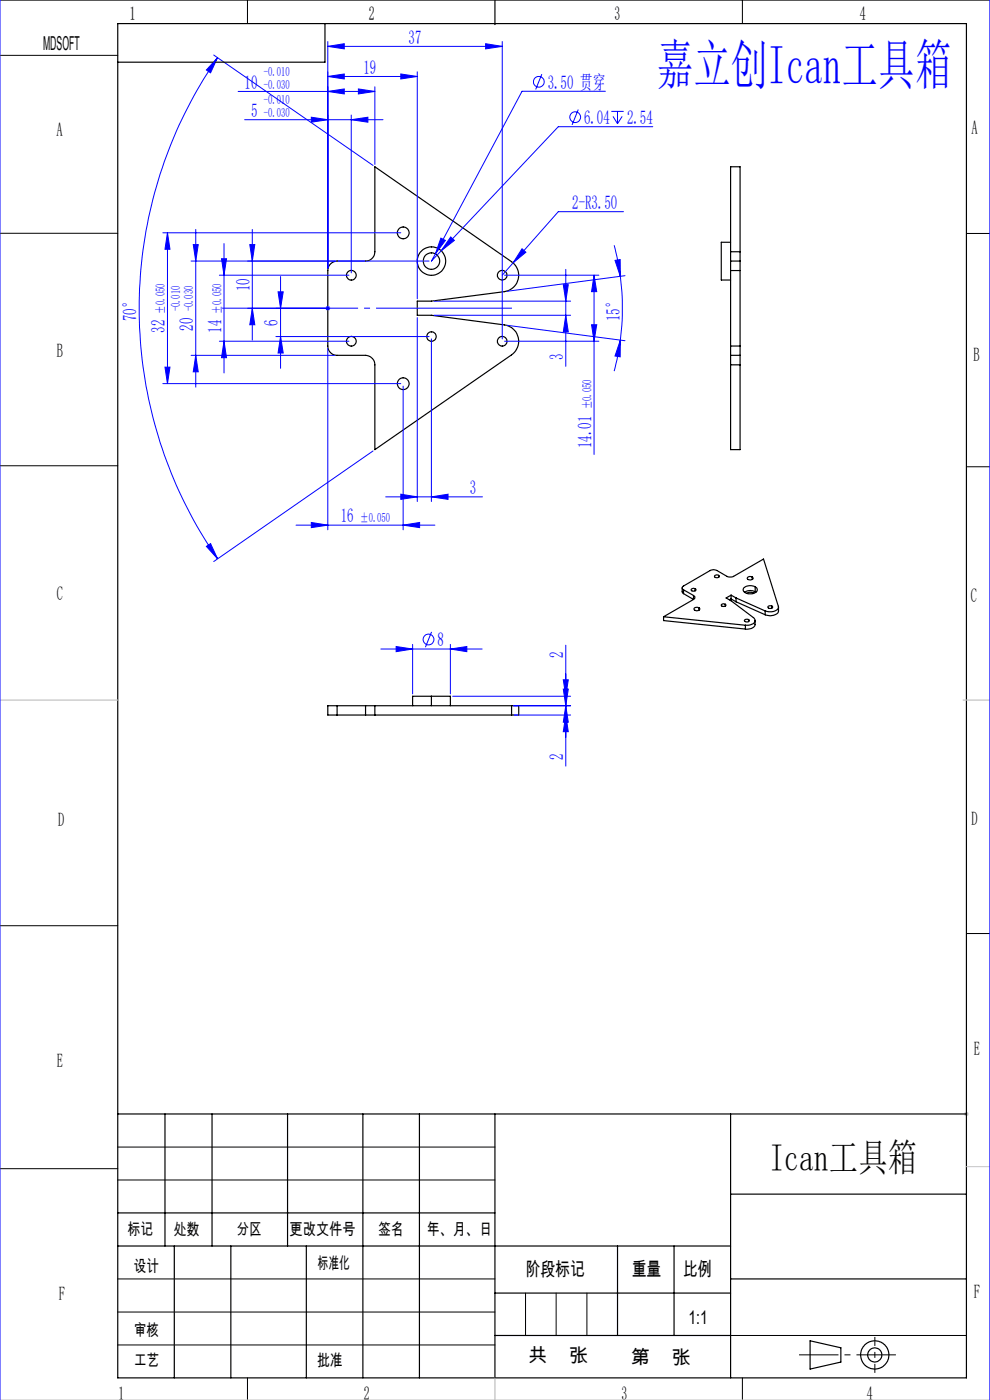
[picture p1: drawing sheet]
<svg xmlns="http://www.w3.org/2000/svg" width="210mm" height="297mm" viewBox="0 0 210 297" stroke-linecap="round" stroke-linejoin="round" font-family="sans-serif">
<g fill="none" stroke="#000" stroke-width=".25">
<path d="M25 5h180v287.3h-180zM68.9 5v8.2h-43.9M105 0v5.2M79.5 35.4l29 20.1a3.5 3.5 0 0 1 1.4 3.7 3.5 3.5 0 0 1-2.9 2.7l-15.5 2h-3v3h3l15.5 2a3.5 3.5 0 0 1 2.9 2.7 3.5 3.5 0 0 1-1.4 3.7l-29 20.1v-18a2.02 2.02 0 0 0-2-2h-6a1.97 1.97 0 0 1-2-2v-16a2.02 2.02 0 0 1 2-2h6a1.97 1.97 0 0 0 2-2zM155 55.4v2M155 53.4v2M155 51.4h-2v8h2M155 55.4h2M155 57.4h2M155 53.4v-18h2v18M155 57.4v16M155 53.4h2"/>
<path d="M157 55.4v2M157 53.4v2M157 57.4v16M155 73.4v2M155 75.4v2M155 75.4h2M155 73.4h2M155 77.4v18h2v-18M155 77.4h2M157 73.4v2M157 75.4v2M140.8 130.8l17.3 1.8"/>
<path d="M140.8 130.8v.9l17.3 1.8M144.7 124.7v.9l.3 .3M145 125.1a.43 .43 0 0 1-.3-.4 .43 .43 0 0 1 .3-.4l5.6-3.3 .7-.1 .6 .1 2.4 1.3h1.2l6.5-3.7 3.1 10a1.39 1.39 0 0 1-1.8 1.2l-1-.2M145 125.1l2.1 1.2M145 125.1v.8M145 125.9l2.1 1.3M146.7 125l.5-.2a.35 .35 0 0 1 .4 .4 .35 .35 0 0 1-.5 .2h-.2a.27 .27 0 0 1-.3-.1 .27 .27 0 0 1 .1-.3zM147.1 126.3a.46 .46 0 0 1 .3 .4 .46 .46 0 0 1-.3 .5M147.1 127.2l-6.3 3.6M147.1 126.3v.9M147.2 129l.6-.2a.41 .41 0 0 1 .5 .1 .41 .41 0 0 1 0 .5l-.6 .2a.4 .4 0 0 1-.5-.6zM147.5 124.9v.4"/>
<path d="M148.3 128.9v.6M151.6 122.1l.5-.1a.35 .35 0 0 1 .5 .3 .35 .35 0 0 1-.6 .3 .32 .32 0 0 1-.3-.1 .32 .32 0 0 1-.1-.4zM152.4 122.1v.4M153 128.3l.5-.2a.34 .34 0 0 1 .5 .4 .34 .34 0 0 1-.6 .2l-.3-.2zM153.8 128.2v.4M155.1 126.3l-1.1 .6 1.1 .6 4.7 3.5a.81 .81 0 0 1 .3 .9 .81 .81 0 0 1-.8 .6l-1.2 .1M155.1 126.3l1 .6M155.1 126.3v.8M155.1 127.1l1 .6M155.1 127.1l-.4 .1M156.1 126.9l6.2 2.7M156.1 126.9v.8"/>
<path d="M156.1 127.7l6.2 2.7M157.7 124.8a1.91 1.91 0 0 1 2.9 .2 1.38 1.38 0 0 1-1.9 1l-.1-.1a.83 .83 0 0 1-.9-1.1zM158 131.5l.5-.1a.34 .34 0 0 1 .4 .3 .34 .34 0 0 1-.5 .2h-.1a.27 .27 0 0 1-.3-.1 .27 .27 0 0 1 0-.3zM158.1 132.6v.9M158.6 122.5l.6-.2a.37 .37 0 0 1 .5 .3 .37 .37 0 0 1-.4 .4h-.1a.43 .43 0 0 1-.5 0 .43 .43 0 0 1-.1-.5zM158.8 131.4v.5M159.6 122.4v.5M159.7 125.8l-.8-.1-.5 .2M159.7 125.8l.2 .1M159.7 125.8v.1M160.2 131.7v.8a1.61 1.61 0 0 1-2.1 1M160.2 125.6h.1"/>
<path d="M160.2 125.6l-1.1-.3-1.2 .3M160.2 124.5v1.1M162.3 129.6v.8M162.9 128.6l.5-.1a.34 .34 0 0 1 .5 .4 .34 .34 0 0 1-.6 .2 .32 .32 0 0 1-.3-.1 .32 .32 0 0 1-.1-.4zM163.7 128.6v.4M165.1 128.8v.8a1.87 1.87 0 0 1-2.4 .9l-.4-.1M71.5 149.7h-2v2h2M71.5 151.7h6M71.5 149.7h6M71.5 149.7v2M77.5 151.7h2M77.5 149.7h2"/>
<path d="M77.5 149.7v2M79.5 149.7v2M79.5 151.7h29M79.5 149.7h29M91.5 147.7h4v2M91.5 147.7h-4v2M91.5 147.7v2M108.5 149.7h1.5v2h-1.5M108.5 149.7v2M25 236.3h180M35 236.3v28M45 236.3v28"/>
<path d="M61 236.3v28M77 236.3v56M89 236.3v56M105 236.3v56M155 236.3v56M25 257.3h80M155 253.3h50M25 264.3h130M37 264.3v28M49 264.3v28M65 264.3v28M105 274.3h50"/>
<path d="M131 264.3v19M143 264.3v19M155 271.3h50M105 283.3h50M171.8 284.4l6.6 1.5v3.1l-6.6 1.4z"/>
<circle cx="74.5" cy="58.4" r="1.03"/>
<circle cx="85.5" cy="49.4" r="1.24"/>
<circle cx="91.5" cy="55.4" r="3"/>
<circle cx="91.5" cy="55.4" r="1.75"/>
<circle cx="106.5" cy="58.4" r="1.03"/>
<circle cx="74.5" cy="72.4" r="1.03"/>
<circle cx="91.5" cy="71.4" r="1"/>
<circle cx="106.5" cy="72.4" r="1.03"/>
<circle cx="85.5" cy="81.4" r="1.24"/>
<circle cx="185.5" cy="287.4" r="3"/>
<circle cx="185.6" cy="287.4" r="1.5"/>
</g>
<g fill="none" stroke="#00f" stroke-width=".21">
<path d="M0 0v297M45.3 11.7l33.8 23.4M46.1 12.2l-1.4 3.2-.9-.6zM46.1 12.2a93.3 93.3 0 0 0 0 106.3M50.5 19.4h29M69.5 19.4l3.5-.5v1zM69.5 9.8l3.5-.5v1.1zM69.5 16.2l3.5-.5v1.1zM69.5 8.8v48.1M69.5 9.8h37M69.5 16.2h19M76 18.9l3.5 .5-3.5 .5z"/>
<path d="M79.5 18.4v16.5M85 15.7l3.5 .5-3.5 .6zM88.5 15.2v48.2M103 9.3l3.5 .5-3.5 .6zM106.5 8.8v63.1M114.9 15.7l-1.3 3.3M128.4 19.4h-17.7l-18.3 34.5M210 0v297M51.9 25.4h29.3M66 24.9l3.5 .5-3.5 .5zM74.5 25.4l3.5-.5v1zM74.5 24.4v33.5"/>
<path d="M122.7 23.2l-1.3 3.3M129.7 23.6h2.6M130 24.7l1 1.5M131 23.6v2.6M132 24.7l-1 1.5M138.5 26.9h-20.1l-24.8 26.3M34.5 49.4h50.5M35.5 49.4l.6 3.5h-1.1zM35.5 49.4v32M40.5 55.4h50.5M41 51.9h1.1l-.6 3.5zM41.5 48.7v33.4"/>
<path d="M46.5 58.4h27.5M47 54.9h1l-.5 3.5zM47.5 51.7v27.4M53 51.9h1l-.5 3.5zM53.5 48.7v23.4M59.5 58.7v19.4M93.5 50.5l1 .5-2.1 2.9zM93.6 53.2l-2.1 2.2 .9-1.5M95.6 50.3l.8 .7-2.8 2.2zM107 58.4h20M108.8 55.8l-2.3 2.6M110.7 52.8l.8 .7-2.7 2.3z"/>
<path d="M120 57.1v20.6M126 58.4l.6 3.5h-1.1zM126 58.4v38M130.3 52l.6 2.5 .7 4.1M130.5 55.2l1.1-.1v3.5zM131.6 58.6a54.1 54.1 0 0 1 0 13.6M132.3 44.9h-13.9l-9.6 10.9M132.6 58.5l-25.1 3.3M35 77.9h1.1l-.6 3.5zM40.5 75.4h30.5M41.5 75.4l.6 3.5h-1.1zM46.5 72.4h27.5"/>
<path d="M47.5 72.4l.5 3.5h-1zM52.5 65.4h17.5M53.5 65.4l.5 3.5h-1zM58.5 71.4h32.5M59 61.9h1.1l-.6 3.5zM59.5 71.4l.6 3.5h-1.1zM69.2 65l.7 .8M69.5 64.9v1M69.5 73.9v38.5M69.9 65l-.7 .8M88.5 67.4v39M91.5 71.9v34.5"/>
<path d="M92 63.9h29M92 66.9h29M107 72.4h20M107.5 69l25.1 3.3M119.5 60.4h1l-.5 3.5zM120 66.9l.5 3.5h-1zM125.5 68.9h1.1l-.6 3.5zM131.6 72.2v3.5l-1.1-.2zM131.6 72.2l-.7 4.1-.6 2.4M34.5 81.4h50.5M79.1 95.7l-33.8 23.4M85.5 81.9v30.5"/>
<path d="M43.8 115.9l.9-.6 1.4 3.2zM62.8 111.4h29.5M66 110.8l3.5 .6-3.5 .5zM81.8 105.4h20.5M85 104.8l3.5 .6-3.5 .5zM85.5 111.4l3.5-.6v1.1zM91.5 105.4l3.5-.6v1.1zM80.8 137.7h21.5M84 137.2l3.5 .5-3.5 .6zM87.5 136.7v10.5M91.5 134.1l-1.3 3.2M95.5 137.7l3.5-.5v1.1z"/>
<path d="M95.5 136.7v10.5M120 136.9v25.6M96 147.7h25M109 149.7h12M109 151.7h12M119.5 146.2h1l-.5 3.5zM119.5 144.2h1l-.5 3.5zM120 151.7l.5 3.5h-1zM120 149.7l.5 3.5h-1z"/>
<circle cx="114.3" cy="17.4" r="1.14"/>
<circle cx="122" cy="24.9" r="1.15"/>
<circle cx="90.9" cy="135.7" r="1.15"/>
</g>
<path d="M204.5 236.3h1M204.6 236l.8 .7M205 235.8v1M205.4 236l-.8 .7M205 247.5h5M0 297h210" fill="none" stroke="#c0c0c0" stroke-width=".21"/>
<path d="M169.5 287.4h20.5" fill="none" stroke="#000" stroke-width=".21" stroke-dasharray="30.5 1.3 1.3 1.3" stroke-dashoffset="22.1" stroke-linecap="butt"/>
<path d="M185.6 283.6v7.6" fill="none" stroke="#000" stroke-width=".21" stroke-dasharray="30.5 1.3 1.3 1.3" stroke-dashoffset="28.6" stroke-linecap="butt"/>
<path d="M47.1 65.4h61.5" fill="none" stroke="#00f" stroke-width=".21" stroke-dasharray="30.5 1.3 1.3 1.3" stroke-dashoffset="1.6" stroke-linecap="butt"/>
<g fill="none" stroke="#000" stroke-width=".21">
<path d="M0 0h210M0 11.7h25M52.5 0v5M157.5 0v5M0 49.5h25M205 49.5h5M0 98.8h25M205 99h5M0 196.4h25M205 198h5M0 247.9h25M25 243.3h80"/>
<path d="M25 250.3h80M25 278.3h80M25 271.3h80M111.5 274.3v9M118 274.3v9M124.5 274.3v9M25 285.3h80M52.5 292.3v4.7M155 283.3h50M157.5 292.3v4.7"/>
</g>
<path d="M0 148.5h25M204.3 148.5h5.7M105 292.3v4.7" fill="none" stroke="#c0c0c0" stroke-width=".25"/>
<g fill="#00f">
<path d="M76 18.9l3.5 .5-3.5 .5zM69.5 19.4l3.5-.5v1zM103 9.3l3.5 .5-3.5 .6zM69.5 9.8l3.5-.5v1.1zM85.5 111.4l3.5-.6v1.1zM66 110.8l3.5 .6-3.5 .5zM91.5 105.4l3.5-.6v1.1zM85 104.8l3.5 .6-3.5 .5z"/>
<path d="M69.5 16.2l3.5-.5v1.1zM85 15.7l3.5 .5-3.5 .6zM110.7 52.8l-1.9 3 2.7-2.3zM66 24.9l3.5 .5-3.5 .5zM74.5 25.4l3.5-.5v1zM95.6 50.3l-2 2.9 2.8-2.2zM93.5 50.5l-1.1 3.4 2.1-2.9zM84 137.2l3.5 .5-3.5 .6zM95.5 137.7l3.5-.5v1.1z"/>
<path d="M131.6 72.2v3.5l-1.1-.2zM130.5 55.2l1.1-.1v3.5z"/>
<path d="M41 51.9h1.1l-.6 3.5zM41.5 75.4l.6 3.5h-1.1zM46.1 12.2l-1.4 3.2-.9-.6zM43.8 115.9l.9-.6 1.4 3.2zM126 58.4l.6 3.5h-1.1zM125.5 68.9h1.1l-.6 3.5zM47 54.9h1l-.5 3.5zM47.5 72.4l.5 3.5h-1zM119.5 60.4h1l-.5 3.5zM120 66.9l.5 3.5h-1zM35.5 49.4l.6 3.5h-1.1zM35 77.9h1.1l-.6 3.5z"/>
<path d="M119.5 146.2h1l-.5 3.5zM120 151.7l.5 3.5h-1zM119.5 144.2h1l-.5 3.5zM120 149.7l.5 3.5h-1z"/>
<path d="M53.5 65.4l.5 3.5h-1zM53 51.9h1l-.5 3.5z"/>
<path d="M59 61.9h1.1l-.6 3.5zM59.5 71.4l.6 3.5h-1.1z"/>
</g>
<text font-size="11.6" fill="#00f" x="139.4" y="17.9">嘉立创Ican工具箱</text>
<text font-size="8.1" x="163.2" y="248.3">Ican工具箱</text>
<g font-size="4.1">
<text x="27.5" y="4.3">1</text>
<text x="78.3" y="4.3">2</text>
<text x="130.3" y="4.3">3</text>
<text x="182.4" y="4.3">4</text>
<text x="9.1" y="10.5">MDSOFT</text>
<text x="12" y="28.8">A</text>
<text x="206.1" y="28.4">A</text>
<text x="12.1" y="75.8">B</text>
<text x="206.5" y="76.5">B</text>
<text x="12" y="127.4">C</text>
<text x="205.9" y="127.7">C</text>
<text x="12.3" y="175.3">D</text>
<text x="206.1" y="175.1">D</text>
<text x="12" y="226.5">E</text>
<text x="206.6" y="223.9">E</text>
<text x="12.5" y="275.7">F</text>
<text x="111.5" y="270.7">阶段标记</text>
<text x="134" y="270.7">重量</text>
<text x="144.9" y="270.7">比例</text>
<text x="206.6" y="275.3">F</text>
<text x="146" y="280.8">1:1</text>
<text x="112.1" y="288.8">共</text>
<text x="120.7" y="288.8">张</text>
<text x="133.8" y="289.3">第</text>
<text x="142.5" y="289.3">张</text>
<text x="25.1" y="297">1</text>
<text x="77.2" y="297">2</text>
<text x="131.9" y="297">3</text>
<text x="183.8" y="297">4</text>
</g>
<g font-size="4.1" fill="#00f">
<text x="86.7" y="9.2">37</text>
<text x="77.1" y="15.6">19</text>
<text x="51.9" y="18.8">10</text>
<text x="116.2" y="18.8">3.50 贯穿</text>
<text x="53.3" y="24.8">5</text>
<text x="123.9" y="26.3">6.04</text>
<text x="133" y="26.3">2.54</text>
<text x="121.4" y="44.3">2-R3.50</text>
<text x="53" y="61.7" transform="rotate(-90 53 61.7)">10</text>
<text x="29" y="68.1" transform="rotate(-90 29 68.1)">70°</text>
<text x="35" y="70.6" transform="rotate(-90 35 70.6)">32</text>
<text x="41" y="70.2" transform="rotate(-90 41 70.2)">20</text>
<text x="47" y="70.6" transform="rotate(-90 47 70.6)">14</text>
<text x="59" y="69.1" transform="rotate(-90 59 69.1)">6</text>
<text x="131.5" y="68.1" transform="rotate(-90 131.5 68.1)">15°</text>
<text x="119.5" y="76.3" transform="rotate(-90 119.5 76.3)">3</text>
<text x="125.5" y="95" transform="rotate(-90 125.5 95)">14.01</text>
<text x="99.6" y="104.8">3</text>
<text x="72.3" y="110.8">16</text>
<text x="92.8" y="137.1">8</text>
<text x="119.5" y="139.6" transform="rotate(-90 119.5 139.6)">2</text>
<text x="119.5" y="161.1" transform="rotate(-90 119.5 161.1)">2</text>
</g>
<g font-size="3.5">
<text x="27.1" y="262">标记</text>
<text x="36.9" y="262">处数</text>
<text x="50.2" y="262">分区</text>
<text x="61.4" y="262">更改文件号</text>
<text x="80.3" y="262">签名</text>
<text x="90.5" y="262">年、月、日</text>
<text x="28.4" y="269.8">设计</text>
<text x="67.4" y="269.2">标准化</text>
<text x="28.5" y="283.4">审核</text>
<text x="28.5" y="289.7">工艺</text>
<text x="67.3" y="289.7">批准</text>
</g>
<g font-size="2.7" fill="#00f">
<text x="56" y="16.1">-0.010</text>
<text x="56" y="22.1">-0.010</text>
<text x="56" y="18.8">-0.030</text>
<text x="56" y="24.8">-0.030</text>
<text x="35" y="66.5" transform="rotate(-90 35 66.5)">±0.050</text>
<text x="38.2" y="66.1" transform="rotate(-90 38.2 66.1)">-0.010</text>
<text x="41" y="66.1" transform="rotate(-90 41 66.1)">-0.030</text>
<text x="47" y="66.5" transform="rotate(-90 47 66.5)">±0.050</text>
<text x="125.5" y="86.9" transform="rotate(-90 125.5 86.9)">±0.050</text>
<text x="76.4" y="110.8">±0.050</text>
</g>
</svg>
